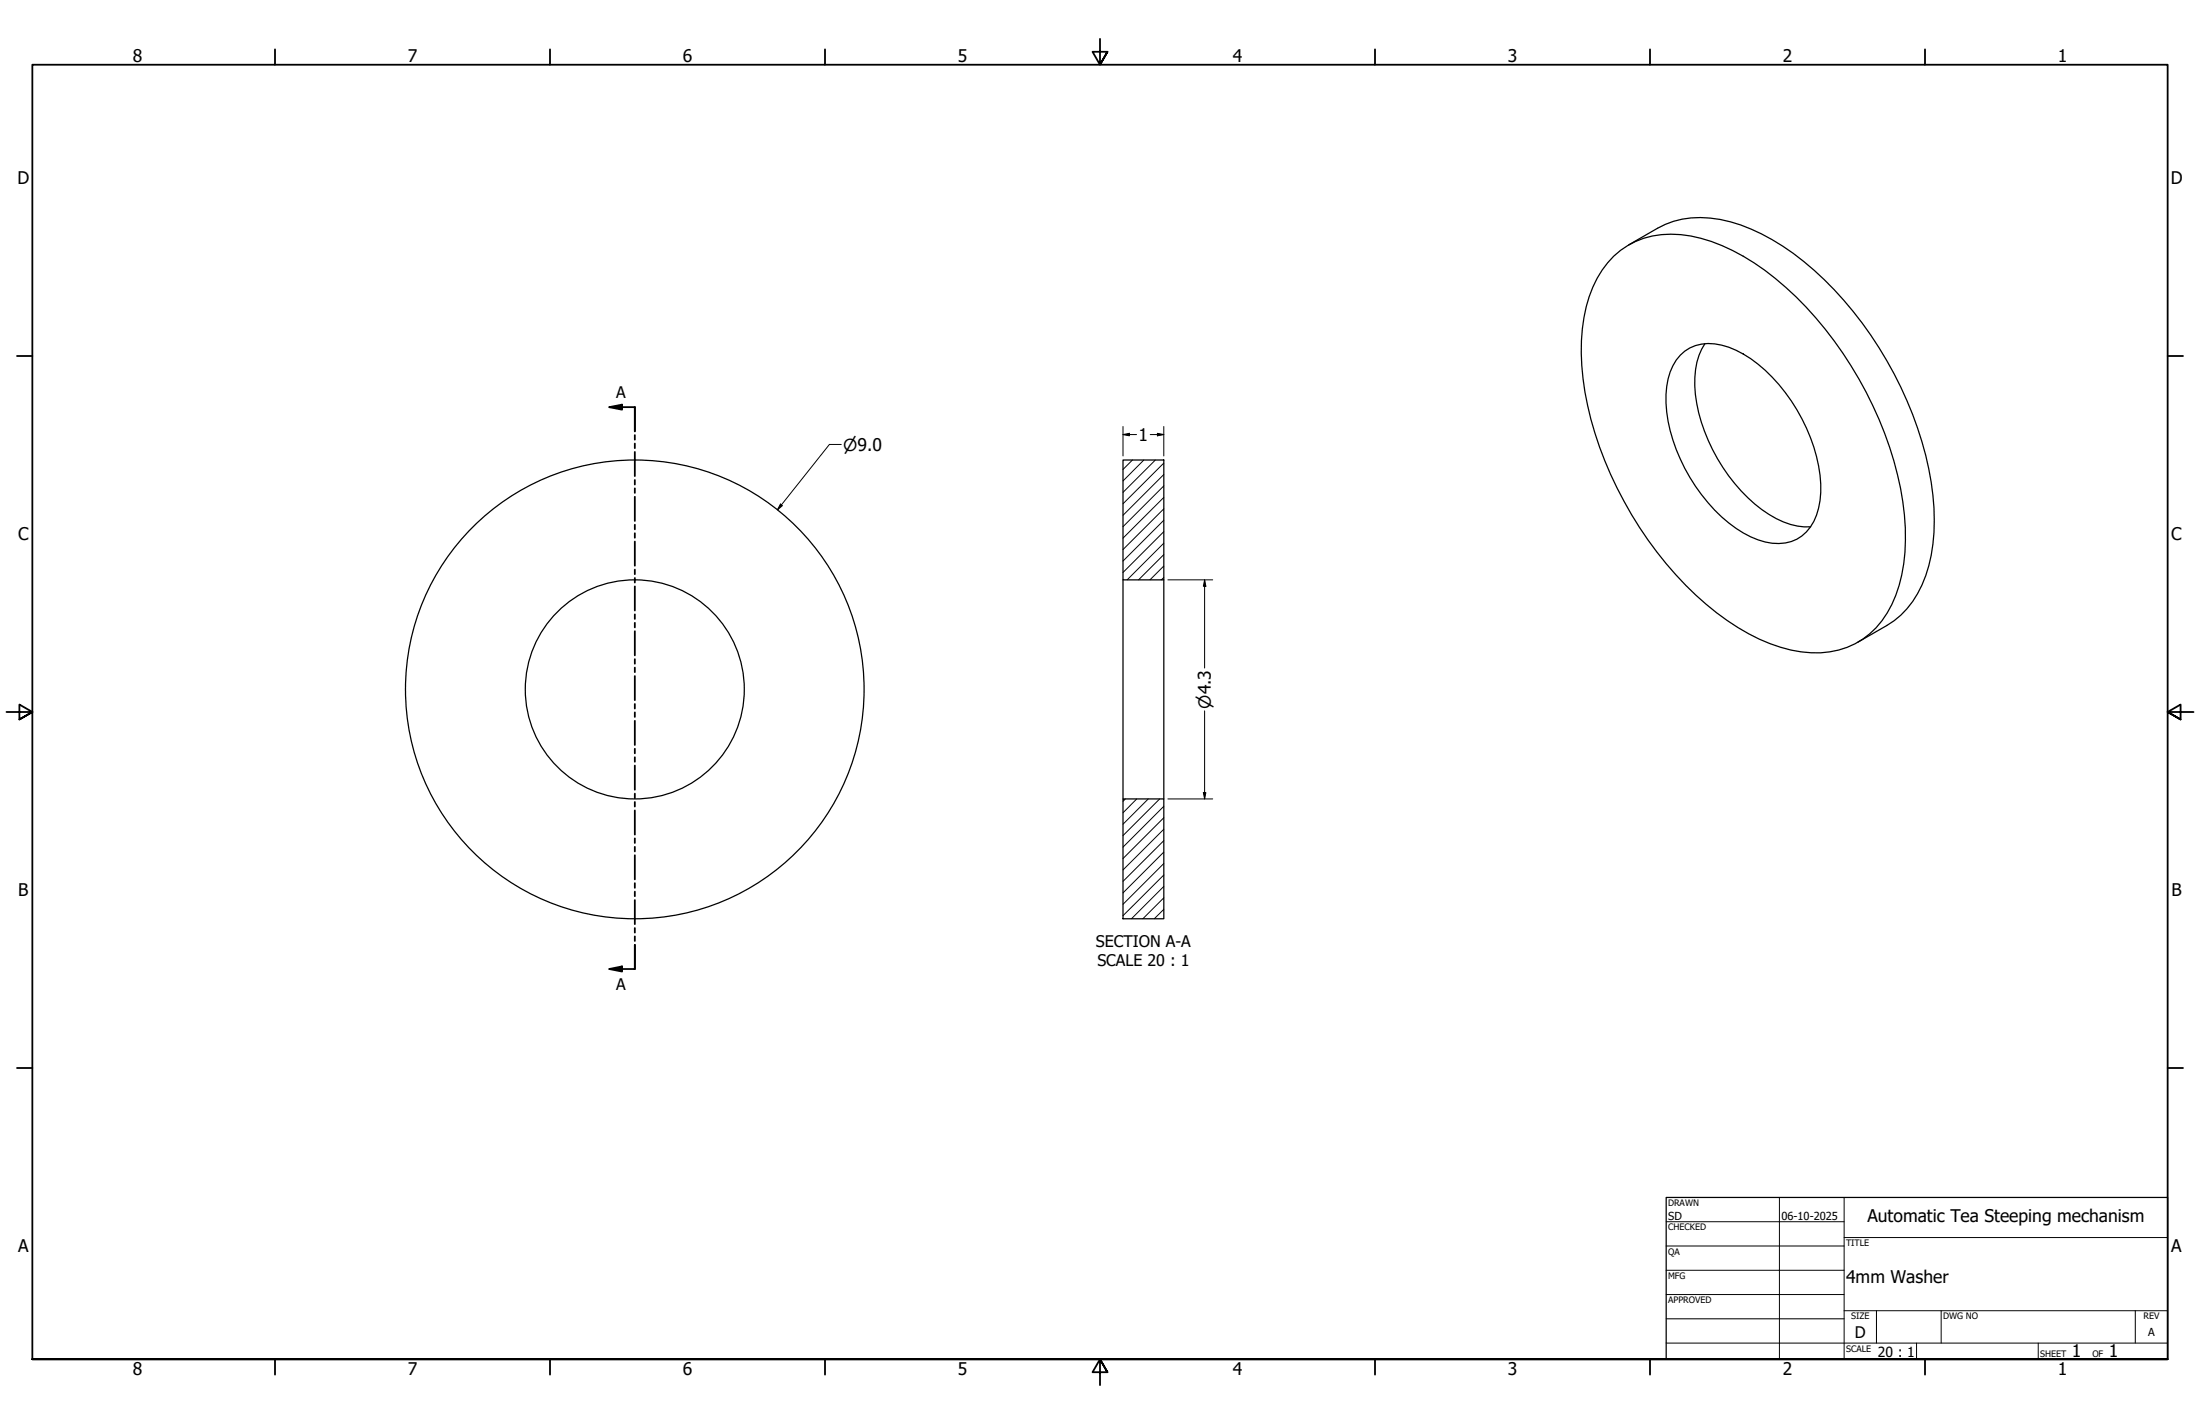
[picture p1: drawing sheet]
<svg xmlns="http://www.w3.org/2000/svg" width="864mm" height="559mm" viewBox="0 0 864 559" stroke-linecap="round" stroke-linejoin="round" font-family="sans-serif">
<!-- layer: Hatch (ANSI) -->
<g fill="none" stroke="#000" stroke-width=".39">
<path d="M444.5 180.5l-3.7 3.7M449 180.5l-8.2 8.2M453.5 180.5l-12.7 12.7M456.8 199.7l-16 16M456.8 195.2l-16 16M456.8 190.7l-16 16M456.8 186.2l-16 16M456.8 181.7l-16 16M456.8 217.6l-9.9 9.9M456.8 213.1l-14.3 14.4M456.8 208.6l-16 16M456.8 204.2l-16 16"/>
<path d="M456.8 226.6l-.9 .9M456.8 222.1l-5.4 5.4M441.7 313.5l-.9 1M446.2 313.5l-5.4 5.4M450.7 313.5l-9.9 9.9M455.2 313.5l-14.4 14.4M456.8 316.4l-16 16M456.8 338.8l-16 16.1M456.8 334.4l-16 16M456.8 329.9l-16 16M456.8 325.4l-16 16M456.8 320.9l-16 16"/>
<path d="M456.8 356.8l-3.7 3.7M456.8 352.3l-8.2 8.2M456.8 347.8l-12.7 12.7M456.8 343.4l-16 15.9"/>
</g>
<!-- layer: Visible (ANSI) -->
<g fill="none" stroke="#000" stroke-width=".49">
<path d="M639.3 96.1l11.4-6.5a37 37 0 0 1 28.5-2.6 92.1 92.1 0 0 1 40.8 26.7 148.4 148.4 0 0 1 38.1 75.5 75.9 75.9 0 0 1-2.2 36.7 35.8 35.8 0 0 1-15.2 19.6l-11.4 6.5M633.5 100.5a33.2 33.2 0 0 1 30.2-7.9 78.8 78.8 0 0 1 37.3 20.1 147.6 147.6 0 0 1 45.9 84.2 73.6 73.6 0 0 1-2.7 36.7 32.6 32.6 0 0 1-29.6 22.6 58.4 58.4 0 0 1-32.4-9.9 135.3 135.3 0 0 1-47.4-54.8 122.9 122.9 0 0 1-14-57.8 50.3 50.3 0 0 1 10.3-30.6zM659.6 139.4a17.3 17.3 0 0 1 19-3.2 56.1 56.1 0 0 1 26.7 24.6 62.2 62.2 0 0 1 9.4 32.5 22.4 22.4 0 0 1-7.4 17 17.6 17.6 0 0 1-17.2 1.5 55.7 55.7 0 0 1-26.7-24.4 58.3 58.3 0 0 1-9.1-35.7 21.8 21.8 0 0 1 5.3-12.3zM669.3 134.9a31.8 31.8 0 0 0-3.3 23.4 68.6 68.6 0 0 0 28.4 43.6 27.1 27.1 0 0 0 16.3 4.8M440.8 180.5h16v47h-16zM440.8 227.5v86M456.8 227.5v86M440.8 313.5h16v47h-16z"/>
<circle cx="249.2" cy="270.5" r="90"/>
<circle cx="249.2" cy="270.5" r="43"/>
</g>
<!-- layer: Section Line (ANSI) -->
<g fill="none" stroke="#000" stroke-width=".71">
<path d="M239.2 159.8l5-1v2zM239.2 159.8h10v9.5M249.2 170.7v1.8M249.2 174.1v1.8M249.2 177.3v9.5M249.2 188.3v1.8M249.2 191.6v1.8M249.2 194.9v9.5M249.2 205.9v1.8M249.2 209.2v1.8M249.2 212.5v9.5M249.2 223.5v1.8"/>
<path d="M249.2 226.8v1.8M249.2 230.1v9.5M249.2 241.1v1.8M249.2 244.4v1.8M249.2 247.7v9.5M249.2 258.7v1.8M249.2 262v1.8M249.2 265.3v9.4M249.2 276.3v1.8M249.2 279.5v1.8M249.2 282.9v9.4M249.2 293.8v1.8"/>
<path d="M249.2 297.1v1.8M249.2 300.4v9.5M249.2 311.4v1.8M249.2 314.7v1.8M249.2 318v9.5M249.2 329v1.8M249.2 332.3v1.8M249.2 335.6v9.5M249.2 346.6v1.8M249.2 349.9v1.8M249.2 353.2v9.5M249.2 364.2v1.8"/>
<path d="M249.2 367.5v1.8M249.2 370.8v9.5h-10M239.2 380.3l5-1.1v2z"/>
</g>
<g fill="#000">
<path d="M239.2 159.8l5-1v2z" fill-rule="evenodd"/>
<path d="M239.2 380.3l5-1.1v2z" fill-rule="evenodd"/>
</g>
<!-- layer: Border (ANSI) -->
<g fill="none" stroke="#000" stroke-width=".71">
<path d="M107.9 19.4v6M215.9 19.4v6M323.8 19.4v6M431.8 15.2v10.2l-2.9-5.1h5.8l-2.9 5.1 2.9-5.1M539.8 19.4v6M647.7 19.4v6M755.6 19.4v6M6.7 139.7h6M850.9 139.7h6M2.5 279.4h10.2l-5.1-2.9v5.8l5.1-2.9-5.1 2.9M861.1 279.4h-10.2l5.1-2.9v5.8l-5.1-2.9 5.1 2.9M6.7 419.1h6"/>
<path d="M850.9 419.1h6M12.7 533.4v-508h838.2v508h-838.2h838.2M107.9 533.4v6M215.9 533.4v6M323.8 533.4v6M434.7 538.5l-2.9-5.1 2.9 5.1h-5.8l2.9-5.1v10.2M539.8 533.4v6M647.7 533.4v6M755.6 533.4v6"/>
</g>
<!-- layer: Title (ANSI) -->
<g fill="none" stroke="#000" stroke-width=".39">
<path d="M654 479.4h69.9M698.5 469.9v63.5M723.9 469.9v63.5M654 488.9h69.9M654 498.5h69.9M723.9 485.6h127M654 508h69.9M654 517.5h69.9M723.9 514.3h127M736.6 514.3v12.7M762 514.3v12.7M838.2 514.3v12.7"/>
<path d="M654 527h196.9M752.3 527v6.4M800.1 527v6.4"/>
</g>
<path d="M654 469.9h196.9v63.5h-196.9z" fill="none" stroke="#000" stroke-width=".49"/>
<!-- layer: Dimension (ANSI) -->
<g fill="none" stroke="#000" stroke-width=".39">
<path d="M330.2 174.4h-4.6l-20.4 25.7M440.8 170.5l2.5-.5v1zM440.8 170.5h5.4M440.8 167.4v11.5M451.5 170.5h5.3M454.3 170l2.5 .5-2.5 .5zM456.8 167.4v11.5M306.4 197.8l.7 .6-1.9 1.7zM458.4 227.5h17.6M472.9 227.5l.5 2.5h-1zM472.9 227.5v34.6M472.9 278.9v34.6"/>
<path d="M458.4 313.5h17.6M472.4 311h1l-.5 2.5z"/>
</g>
<g fill="#000">
<path d="M440.8 170.5l2.5-.5v1z" fill-rule="evenodd"/>
<path d="M454.3 170l2.5 .5-2.5 .5z" fill-rule="evenodd"/>
<path d="M306.4 197.8l.7 .6-1.9 1.7z" fill-rule="evenodd"/>
<path d="M472.9 227.5l.5 2.5h-1z" fill-rule="evenodd"/>
<path d="M472.4 311h1l-.5 2.5z" fill-rule="evenodd"/>
</g>
<g font-size="6.8">
<text x="52.1" y="24.4">8</text>
<text x="160.1" y="24.4">7</text>
<text x="268" y="24.4">6</text>
<text x="376" y="24.4">5</text>
<text x="483.9" y="24.4">4</text>
<text x="591.9" y="24.4">3</text>
<text x="699.8" y="24.4">2</text>
<text x="807.8" y="24.4">1</text>
<text x="6.8" y="72.4">D</text>
<text x="852.1" y="72.4">D</text>
<text x="447" y="173">1</text>
<text x="7.1" y="212.1">C</text>
<text x="852.3" y="212.1">C</text>
<text x="7.2" y="351.8">B</text>
<text x="852.4" y="351.8">B</text>
<text x="733" y="479.7">Automatic Tea Steeping mechanism</text>
<text x="7.1" y="491.5">A</text>
<text x="852.3" y="491.5">A</text>
<text x="724.7" y="503.6">4mm Washer</text>
<text x="813.3" y="532.6">1</text>
<text x="827.8" y="532.6">1</text>
<text x="52.1" y="539.4">8</text>
<text x="160.1" y="539.4">7</text>
<text x="268" y="539.4">6</text>
<text x="376" y="539.4">5</text>
<text x="483.9" y="539.4">4</text>
<text x="591.9" y="539.4">3</text>
<text x="699.8" y="539.4">2</text>
<text x="807.8" y="539.4">1</text>
</g>
<g font-size="6.5">
<text x="331" y="176.8">⌀9.0</text>
<text x="475.3" y="278.1" transform="rotate(-90 475.3 278.1)">⌀4.3</text>
</g>
<g font-size="6.3">
<text x="241.9" y="156.3">A</text>
<text x="430.2" y="371.7">SECTION A-A</text>
<text x="430.8" y="379.2">SCALE 20 : 1</text>
<text x="241.9" y="388.3">A</text>
<text x="728.1" y="524.9">D</text>
</g>
<text font-size="5.5" x="737.2" y="532.6">20 : 1</text>
<g font-size="4.3">
<text x="654.8" y="478.6">SD</text>
<text x="699.3" y="478.6">06-10-2025</text>
<text x="843.2" y="524.2">A</text>
</g>
<g font-size="3.5">
<text x="654.8" y="473.2">DRAWN</text>
<text x="654.8" y="482.8">CHECKED</text>
<text x="724.7" y="488.9">TITLE</text>
<text x="654.8" y="492.3">QA</text>
<text x="654.8" y="501.8">MFG</text>
<text x="654.8" y="511.4">APPROVED</text>
<text x="726.7" y="517.7">SIZE</text>
<text x="762.8" y="517.7">DWG NO</text>
<text x="841.4" y="517.7">REV</text>
<text x="724.7" y="530.4">SCALE</text>
<text x="800.9" y="532.6">SHEET</text>
<text x="821.3" y="532.6">OF</text>
</g>
</svg>
